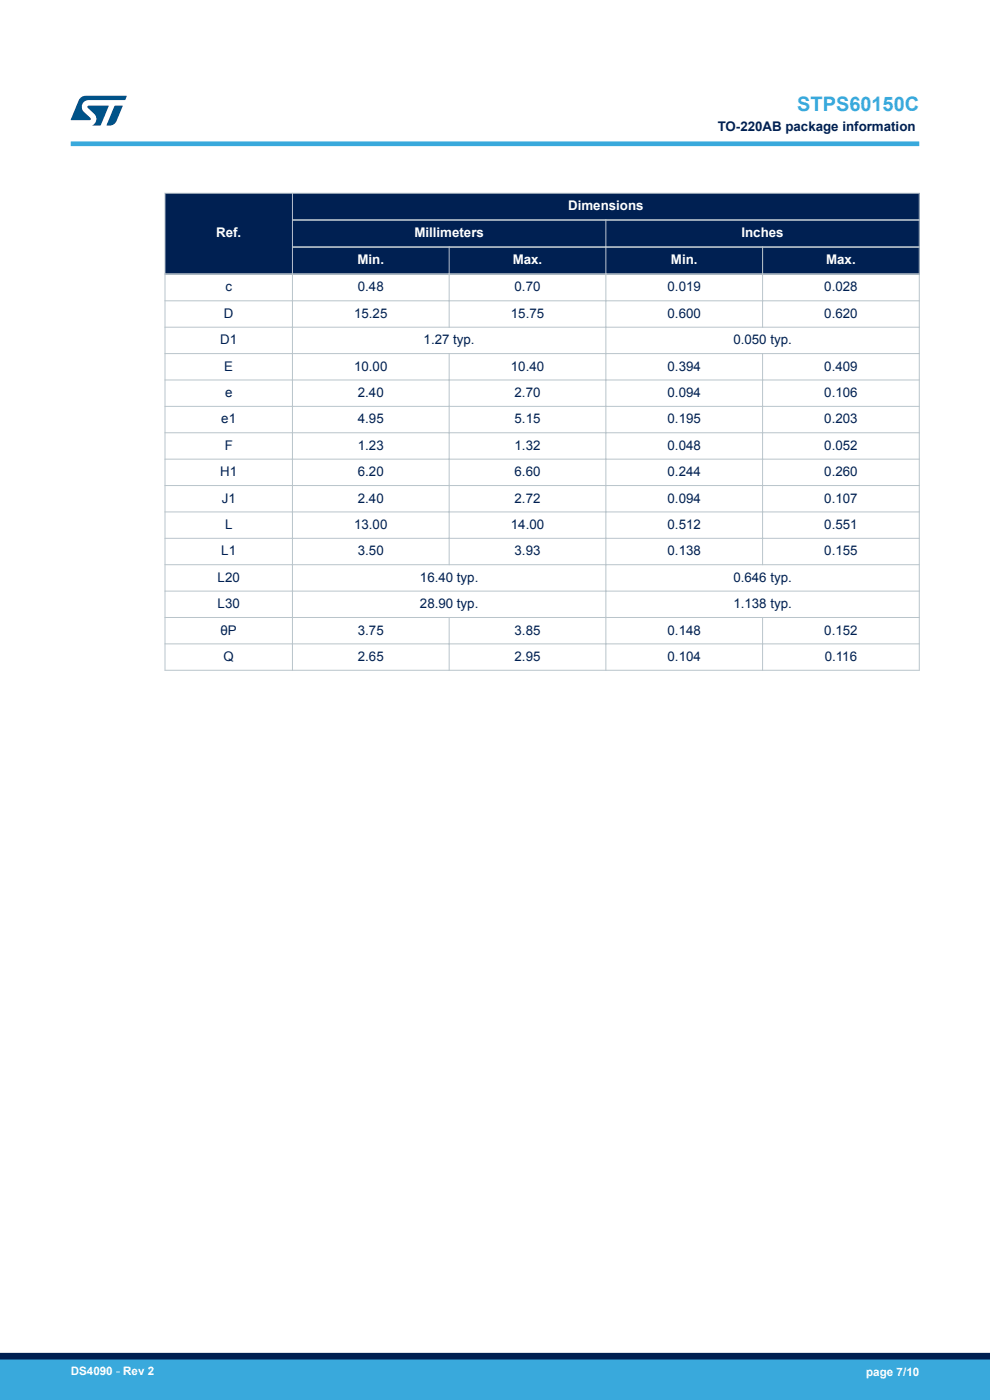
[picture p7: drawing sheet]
<svg xmlns="http://www.w3.org/2000/svg" width="210mm" height="297mm" viewBox="0 0 210 297" stroke-linecap="round" stroke-linejoin="round" font-family="sans-serif">
<g fill="#002052">
<path d="M35 41h160v17.1h-160z" fill-rule="evenodd"/>
<path d="M35 41h160v5.7h-160z" fill-rule="evenodd"/>
<path d="M35 46.7h160v5.7h-160z" fill-rule="evenodd"/>
<path d="M35 52.4h160v5.7h-160z" fill-rule="evenodd"/>
<path d="M35.1 41.1h26.8v16.9h-26.8z" fill-rule="evenodd"/>
</g>
<g fill="none" stroke="#b9c4ca" stroke-width=".21">
<path d="M34.9 41h160.2M35 40.9v101.4M62 40.9v101.4M95.3 52.2v17.3M128.5 46.5v95.8M161.8 52.2v17.3M195 40.9v101.4M34.9 63.8h160.2M34.9 69.4h160.2M34.9 75h160.2M95.3 74.9v45M161.8 74.9v45"/>
<path d="M34.9 80.6h160.2M34.9 86.2h160.2M34.9 91.8h160.2M34.9 97.4h160.2M34.9 103h160.2M34.9 108.6h160.2M34.9 114.2h160.2M34.9 119.8h160.2M34.9 125.4h160.2M34.9 131h160.2M34.9 136.6h160.2M95.3 130.9v11.4"/>
<path d="M161.8 130.9v11.4M34.9 142.2h160.2"/>
</g>
<path d="M61.9 46.7h133.2M61.9 52.4h133.2M195.1 58.1h-160.2" fill="none" stroke="#b9c4ca" stroke-width=".35"/>
<path d="M15 30.5h180" fill="none" stroke="#39a9dc" stroke-width="1"/>
<g fill="#005288">
<path d="M17.1 20.7l1.1-.4 8.7 .1-.4 .8h-7.6a1.45 1.45 0 0 0-1.4 .9 1.45 1.45 0 0 0 .2 1.6l1.5 1.3v.4l-4.2 .1 1.7-4.2z"/>
<path d="M24.3 22.4l1.7 .1-1.3 3.2a1.6 1.6 0 0 1-1.5 .9l-.6-.1z"/>
<path d="M18.6 22.5h4.5l-1.8 4.1h-1.7a1.54 1.54 0 0 0 .4-2.4l-1.4-1.3z"/>
</g>
<g fill="#39a9dc">
<path d="M0 288.4h210v8.6h-210z" fill-rule="evenodd"/>
<path d="M-.1 288.4h210.2v4.4h-210.2z" fill-rule="evenodd"/>
</g>
<path d="M0 287.7h210" fill="none" stroke="#002052" stroke-width="1.4"/>
<text font-size="4.2" fill="#39a9dc" x="169.1" y="23.5">STPS60150C</text>
<g font-size="2.8" fill="#002052">
<text x="152.2" y="27.9">TO-220AB package information</text>
<text x="47.8" y="61.8">c</text>
<text x="75.9" y="61.8">0.48</text>
<text x="109.2" y="61.8">0.70</text>
<text x="141.6" y="61.8">0.019</text>
<text x="174.8" y="61.8">0.028</text>
<text x="47.5" y="67.4">D</text>
<text x="75.1" y="67.4">15.25</text>
<text x="108.4" y="67.4">15.75</text>
<text x="141.6" y="67.4">0.600</text>
<text x="174.8" y="67.4">0.620</text>
<text x="46.7" y="73">D1</text>
<text x="89.9" y="73">1.27 typ.</text>
<text x="155.6" y="73">0.050 typ.</text>
<text x="47.6" y="78.6">E</text>
<text x="75.1" y="78.6">10.00</text>
<text x="108.4" y="78.6">10.40</text>
<text x="141.6" y="78.6">0.394</text>
<text x="174.8" y="78.6">0.409</text>
<text x="46.9" y="89.8">e1</text>
<text x="47.7" y="84.2">e</text>
<text x="75.9" y="84.2">2.40</text>
<text x="75.9" y="89.8">4.95</text>
<text x="109.2" y="84.2">2.70</text>
<text x="109.2" y="89.8">5.15</text>
<text x="141.6" y="84.2">0.094</text>
<text x="141.6" y="89.8">0.195</text>
<text x="174.8" y="84.2">0.106</text>
<text x="174.8" y="89.8">0.203</text>
<text x="47.7" y="95.4">F</text>
<text x="75.9" y="95.4">1.23</text>
<text x="109.2" y="95.4">1.32</text>
<text x="141.6" y="95.4">0.048</text>
<text x="174.8" y="95.4">0.052</text>
<text x="46.7" y="101">H1</text>
<text x="75.9" y="101">6.20</text>
<text x="109.2" y="101">6.60</text>
<text x="141.6" y="101">0.244</text>
<text x="174.8" y="101">0.260</text>
<text x="47" y="106.6">J1</text>
<text x="75.9" y="106.6">2.40</text>
<text x="109.2" y="106.6">2.72</text>
<text x="141.6" y="106.6">0.094</text>
<text x="174.8" y="106.6">0.107</text>
<text x="47.7" y="112.2">L</text>
<text x="75.1" y="112.2">13.00</text>
<text x="108.4" y="112.2">14.00</text>
<text x="141.6" y="112.2">0.512</text>
<text x="174.8" y="112.2">0.551</text>
<text x="46.9" y="117.8">L1</text>
<text x="75.9" y="117.8">3.50</text>
<text x="109.2" y="117.8">3.93</text>
<text x="141.6" y="117.8">0.138</text>
<text x="174.8" y="117.8">0.155</text>
<text x="46.2" y="123.4">L20</text>
<text x="89.1" y="123.4">16.40 typ.</text>
<text x="155.6" y="123.4">0.646 typ.</text>
<text x="46.2" y="129">L30</text>
<text x="89.1" y="129">28.90 typ.</text>
<text x="155.6" y="129">1.138 typ.</text>
<text x="46.8" y="134.6">θP</text>
<text x="75.9" y="134.6">3.75</text>
<text x="109.2" y="134.6">3.85</text>
<text x="141.6" y="134.6">0.148</text>
<text x="174.8" y="134.6">0.152</text>
<text x="47.4" y="140.2">Q</text>
<text x="75.9" y="140.2">2.65</text>
<text x="109.2" y="140.2">2.95</text>
<text x="141.6" y="140.2">0.104</text>
<text x="175" y="140.2">0.116</text>
</g>
<g font-size="2.8" fill="#fff">
<text x="120.5" y="44.6">Dimensions</text>
<text x="45.9" y="50.4">Ref.</text>
<text x="87.9" y="50.4">Millimeters</text>
<text x="157.3" y="50.4">Inches</text>
<text x="75.8" y="56.1">Min.</text>
<text x="108.8" y="56.1">Max.</text>
<text x="142.3" y="56.1">Min.</text>
<text x="175.2" y="56.1">Max.</text>
</g>
<g font-size="2.5" fill="#fff">
<text x="15" y="291.6">DS4090 - Rev 2</text>
<text x="183.7" y="291.9">page 7/10</text>
</g>
</svg>
